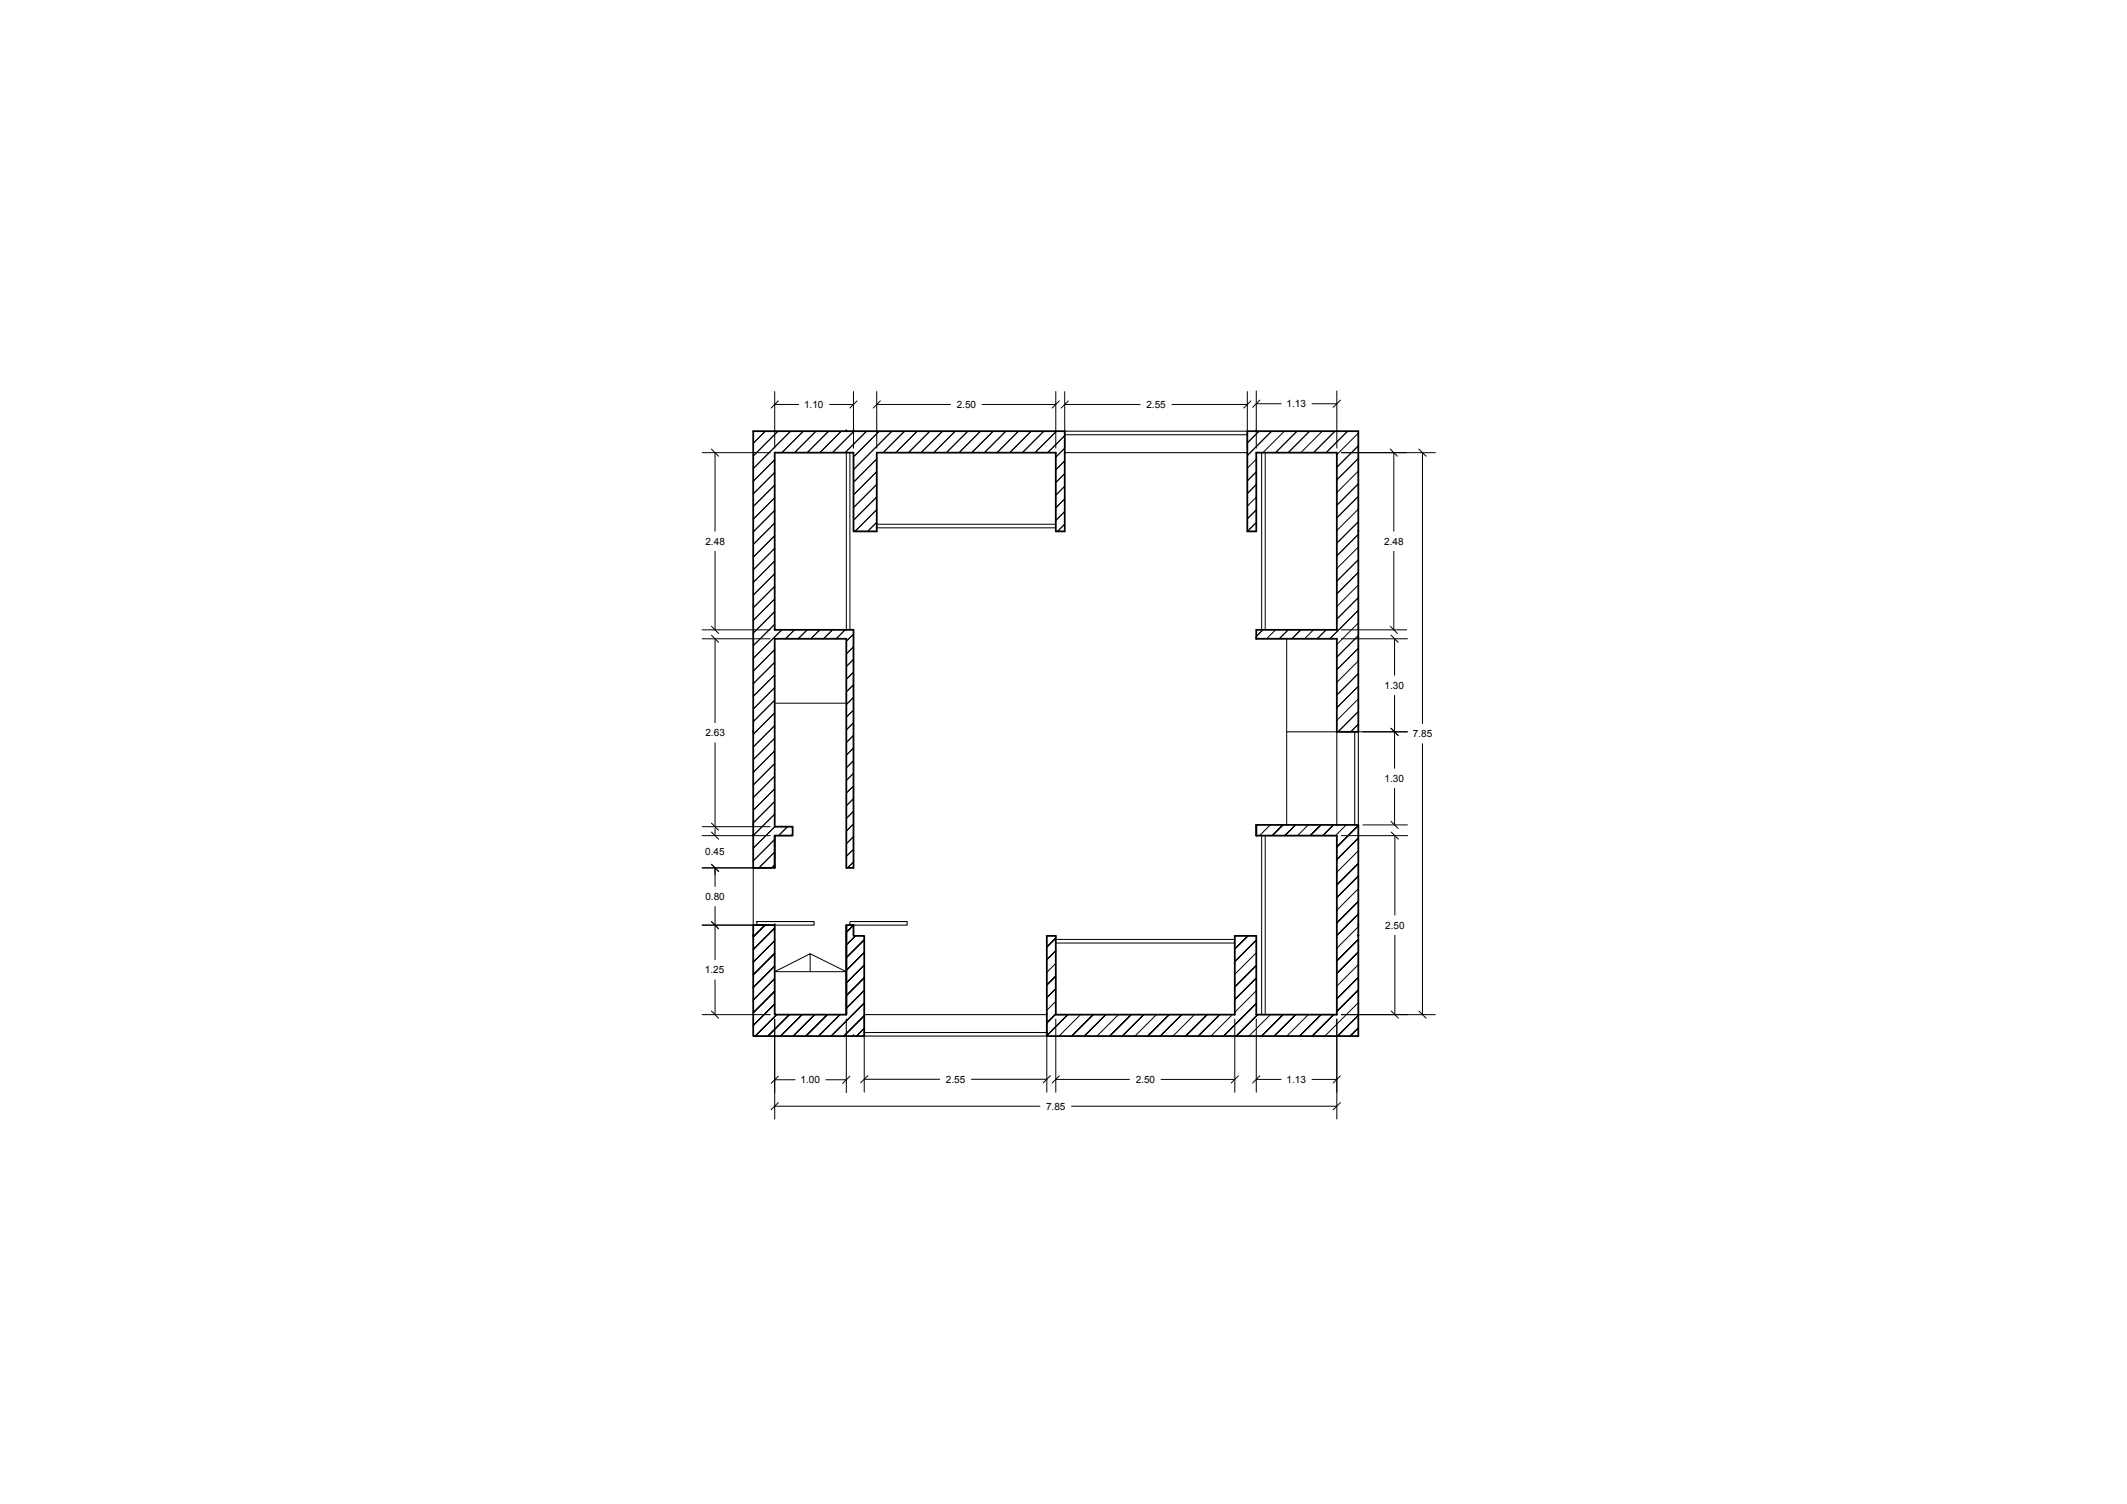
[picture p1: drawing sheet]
<svg xmlns="http://www.w3.org/2000/svg" width="594mm" height="420mm" viewBox="0 0 594 420" stroke-linecap="round" stroke-linejoin="round" font-family="sans-serif">
<!-- layer: Structure -->
<g fill="#000">
<circle cx="236.4" cy="120.5" r=".25"/>
<circle cx="238.4" cy="120.5" r=".25"/>
<circle cx="350.9" cy="120.5" r=".25"/>
<circle cx="379.4" cy="148.4" r=".25"/>
<circle cx="216.4" cy="176" r=".25"/>
<circle cx="350.9" cy="178.5" r=".25"/>
<circle cx="210.4" cy="204.4" r=".25"/>
<circle cx="210.4" cy="233.4" r=".25"/>
<circle cx="210.4" cy="230.4" r=".25"/>
<circle cx="216.4" cy="258.4" r=".25"/>
<circle cx="379.4" cy="258.4" r=".25"/>
<circle cx="210.4" cy="261.4" r=".25"/>
<circle cx="379.4" cy="261.4" r=".25"/>
<circle cx="238.4" cy="289.4" r=".25"/>
<circle cx="292.4" cy="283.4" r=".25"/>
<circle cx="292.4" cy="288.4" r=".25"/>
</g>
<!-- layer: Particularity -->
<g fill="none" stroke="#000" stroke-width=".28">
<path d="M213.8 120.5l-3.4 3.3M216.4 128.4l-6 6M216.4 132l-6 6M216.4 135.5l-6 6M216.4 139.1l-6 6M217.3 120.5l-6.9 6.9M220.8 120.5l-10.4 10.4M224.4 120.5l-6 6M227.9 120.5l-6 6M231.4 120.5l-6 6M235 120.5l-6 6M236.4 126.5v49.5"/>
<path d="M237.4 126.5v49.5M238.5 120.5l-6 6M242.1 120.5l-6 6M244.9 128.2l-6.5 6.5M244.9 131.8l-6.5 6.5M244.9 135.3l-6.5 6.5M244.9 138.8l-6.5 6.5M245.6 120.5l-7.2 7.2M249.1 120.5l-10.7 10.7M252.7 120.5l-6 6M256.2 120.5l-6 6M259.7 120.5l-6 6"/>
<path d="M263.3 120.5l-6 6M266.8 120.5l-6 6M270.3 120.5l-6 6M273.9 120.5l-6 6M277.4 120.5l-6 6M280.9 120.5l-6 6M284.5 120.5l-6 6M288 120.5l-6 6M291.5 120.5l-6 6M295.1 120.5l-6 6M297.4 121.7l-4.8 4.8M297.4 125.2l-2.5 2.5"/>
<path d="M297.4 128.8l-2.5 2.5M297.4 132.3l-2.5 2.5M297.4 135.8l-2.5 2.5M297.4 139.4l-2.5 2.5M350.9 128.3l-2.5 2.5M350.9 131.8l-2.5 2.5M350.9 135.4l-2.5 2.5M350.9 138.9l-2.5 2.5M351.7 120.5l-3.3 3.2M352.4 126.5v49.5M353.4 126.5v49.5M355.2 120.5l-6.8 6.8"/>
<path d="M358.7 120.5l-6 6M362.3 120.5l-6 6M365.8 120.5l-6 6M369.3 120.5l-6 6M372.9 120.5l-6 6M376.4 120.5l-6 6M379.4 121l-6 6M379.4 124.5l-6 6M379.4 128.1l-6 6M379.4 131.6l-6 6M379.4 135.1l-6 6M379.4 138.7l-6 6"/>
<path d="M216.4 142.6l-6 6M216.4 146.1l-6 6M216.4 149.7l-6 6M216.4 153.2l-6 6M216.4 156.7l-6 6M244.9 142.4l-6.1 6M244.9 145.9l-2.6 2.5M244.9 146.4h50M244.9 147.5h50M297.4 142.9l-2.5 2.5M297.4 146.4l-2 2M350.9 142.4l-2.5 2.5"/>
<path d="M350.9 146l-2.5 2.4M379.4 142.2l-6 6M379.4 145.8l-6 6M379.4 149.3l-6 6M379.4 152.8l-6 6M379.4 156.4l-6 6M379.4 159.9l-6 6M216.4 160.3l-6 6M216.4 163.8l-6 6M216.4 167.3l-6 6M216.4 170.9l-6 6M216.4 174.4l-6 6"/>
<path d="M218.4 176l-8 7.9M221.9 176l-2.5 2.5M225.4 176l-2.5 2.5M229 176l-2.5 2.5M232.5 176l-2.5 2.5M236.1 176l-2.6 2.5M238.4 177.2l-2 2M352.7 176l-1.8 1.8M356.3 176l-2.5 2.5M359.4 178.5v51.9M359.8 176l-2.5 2.5M363.3 176l-2.5 2.5"/>
<path d="M366.9 176l-2.5 2.5M370.4 176l-2.5 2.5M379.4 163.4l-6 6M379.4 167l-6 6M379.4 170.5l-8 8M379.4 174l-6 6M379.4 177.6l-6 6M216.4 181.5l-6 6M216.4 185l-6 6M216.4 188.5l-6 6M216.4 192.1l-6 6M216.4 195.6l-6 6"/>
<path d="M216.4 199.2l-6 6M216.4 196.4h20M238.4 180.7l-2 2M238.4 184.2l-2 2M238.4 187.8l-2 2M238.4 191.3l-2 2M238.4 194.8l-2 2M238.4 198.4l-2 2M379.4 181.1l-6 6M379.4 184.6l-6 6M379.4 188.2l-6 6M379.4 191.7l-6 6"/>
<path d="M379.4 195.2l-6 6M379.4 198.8l-5.7 5.6M216.4 202.7l-6 6M216.4 206.2l-6 6M216.4 209.8l-6 6M216.4 213.3l-6 6M216.4 216.8l-6 6M238.4 201.9l-2 2M238.4 205.4l-2 2M238.4 209l-2 2M238.4 212.5l-2 2M238.4 216l-2 2"/>
<path d="M238.4 219.6l-2 2M359.4 204.4h14M379.4 202.3l-2.1 2.1M216.4 220.4l-6 6M216.4 223.9l-6 6M216.4 227.4l-6 6M216.4 234.5l-6 6M216.4 238l-4.4 4.5M216.4 230.9l-6 6.1M219.9 230.9l-2.4 2.5M221.1 233.3l.3-.3-.4 .4M238.4 223.1l-2 2"/>
<path d="M238.4 226.6l-2 2M238.4 230.2l-2 2M238.4 233.7l-2 2M238.4 237.3l-2 2M351.3 230.4l-.4 .4M352.4 233.4v50M353.4 233.4v50M354.8 230.4l-3 3M358.3 230.4l-3 3M361.9 230.4l-3 3M365.4 230.4l-3 3M368.9 230.4l-3 3"/>
<path d="M372.5 230.4l-3 3M376 230.4l-3 3M379.4 230.6l-6 6M379.4 234.1l-6 6M379.4 237.7l-6 6M213.7 258.4l-3.3 3.3M216.4 241.6l-.9 .9M216.4 259.3l-6 6M238.4 240.8l-1.7 1.7M238.4 258.5l-2 2M379.4 241.2l-6 6M379.4 244.7l-6 6"/>
<path d="M379.4 248.3l-6 6M379.4 251.8l-6 6M379.4 255.4l-6 6M379.4 258.9l-6 6M216.4 262.8l-6 6M216.4 266.3l-6 6M216.4 269.9l-6 6M216.4 273.4l-6 6M216.4 276.9l-6 6M226.3 266.4l10.1 5h-20l9.9-5v5M238.9 261.4l-2.5 2.6M241.4 262.5l-5 5"/>
<path d="M241.4 266.1l-5 5M241.4 269.6l-5 5M241.4 273.1l-5 5M241.4 276.7l-5 5M294.9 262.1l-2.5 2.5M294.9 265.6l-2.5 2.5M294.9 269.1l-2.5 2.5M294.9 272.7l-2.5 2.5M294.9 276.2l-2.5 2.5M294.9 279.7l-2.5 2.5M294.9 263.4h50M294.9 262.4h50"/>
<path d="M345 261.4l-.1 .2M348.5 261.4l-3.6 3.7M350.9 262.6l-6 6M350.9 266.2l-6 6M350.9 269.7l-6 6M350.9 273.2l-6 6M350.9 276.8l-6 6M379.4 262.4l-6 6M379.4 266l-6 6M379.4 269.5l-6 6M379.4 273l-6 6M379.4 276.6l-6 6"/>
<path d="M216.4 280.5l-6 6M216.9 283.4l-6 6M220.5 283.4l-6 6M224 283.4l-6 6M227.5 283.4l-6 6M231.1 283.4l-6 6M234.6 283.4l-6 6M241.4 280.2l-9.3 9.2M241.4 283.7l-5.7 5.7M241.4 287.3l-2.2 2.1M294.9 283.3l-2.5 2.5M298.2 283.4l-5.8 5.9"/>
<path d="M301.8 283.4l-6 6M305.3 283.4l-6 6M308.9 283.4l-6 6M312.4 283.4l-6 6M315.9 283.4l-6 6M319.5 283.4l-6 6M323 283.4l-6 6M326.5 283.4l-6 6M330.1 283.4l-6 6M333.6 283.4l-6 6M337.1 283.4l-6 6M340.7 283.4l-6 6"/>
<path d="M344.2 283.4l-6 6M350.9 280.3l-9.2 9.1M351.3 283.4l-6 6M354.8 283.4l-6 6M358.4 283.4l-6 6M361.9 283.4l-6 6M365.4 283.4l-6 6M369 283.4l-6 6M372.5 283.4l-6 6M379.4 280.1l-9.4 9.3M379.4 283.6l-5.8 5.8M379.4 287.2l-2.3 2.2"/>
</g>
<!-- layer: Structure -->
<path d="M210.4 120.5h87v27.9h-2.5v-21.9h-50v21.9h-6.5v-21.9h-22v49.5h22v66.5h-2v-64h-20v52.4h5v2.5h-5v9.1h-6zM348.4 120.5h31v83.9h-6v-25.9h-22.5v-2.5h22.5v-49.5h-22.5v21.9h-2.5zM216.4 233.4v9.1M210.4 258.4h6v25h20v-25h2v3h3v28h-31zM236.4 258.4v25M292.4 261.4h2.5v22h50v-22h6v22h22.5v-50h-22.5v-3h28.5v59h-87z" fill="none" stroke="#000" stroke-width=".5"/>
<!-- layer: Windows -->
<g fill="none" stroke="#000" stroke-width=".3">
<path d="M297.4 120.5h51M297.4 121.5h51M297.4 126.5h51M373.4 204.4v26M378.4 204.4v26M379.4 204.4v26M210.4 242.5v15.9M211.4 257.4h16v1h-16zM237.4 257.4h16v1h-16zM241.4 289.4h51M241.4 288.4h51M241.4 283.4h51"/>
<path d="M294.9 283.4h2.8"/>
</g>
<!-- layer: Quote -->
<g fill="none" stroke="#000" stroke-width=".28">
<path d="M216.4 109.4v15.8M216.4 113h6.7M217.4 112l-2 2M231.7 113h6.7M238.4 109.4v15.8M239.4 112l-2 2M244.9 113h20.6M244.9 109.4v15.8M245.9 112l-2 2M274.3 113h20.6M294.9 109.4v15.8M295.9 112l-2 2"/>
<path d="M297.4 113h21M297.4 109.4v15.8M298.4 112l-2 2M327.3 113h21.1M348.4 109.4v15.8M349.4 112l-2 2M350.9 109.2v16M350.9 112.8h6.9M351.9 111.8l-2 2M366.4 112.8h7M373.4 109.2v16M374.4 111.8l-2 2"/>
<path d="M196.1 126.5h19M198.7 125.5l2 2M199.7 126.5v21.9M374.6 126.5h26.3M388.3 125.5l2 2M389.3 126.5v21.9M396.3 125.5l2 2M397.3 126.5v75.6M199.7 154v22M389.3 154v22M196.1 176h19M196.1 178.5h19"/>
<path d="M198.7 177.4l2 2M198.7 174.9l2 2M199.7 178.5v23.4M374.6 178.5h18.5M374.6 176h18.3M388.3 174.9l2 2M388.5 177.4l2 2M389.5 178.5v10.1M389.5 194.3v20.3M199.7 207.5v23.4M374.6 204.4h18.5M388.5 203.5l2 2"/>
<path d="M397.3 207.8v75.6M196.1 233.4h19M196.1 230.9h19M198.7 232.4l2 2M198.7 230l2 2M199.7 231.4v2M374.6 233.4h18.6M380.6 230.4h12.5M388.5 229.4l2 2M388.6 232.4l2 2M389.5 220.3v10.1M389.6 233.4v22.2"/>
<path d="M196.1 258.4h19M196.1 242.5h19M198.7 257.4l2 2M198.7 241.4l2 2M199.7 253.3v14.8M199.7 242.5v5.1M199.7 273.8v9.6M389.6 261.3v22.1M196.1 283.4h19M198.7 282.4l2 2M216.4 284.7v27.9M236.4 284.7v20.5"/>
<path d="M241.4 284.7v20.4M292.4 284.7v20.4M294.9 284.7v20.4M344.9 284.7v20.4M350.9 284.7v20.4M373.4 284.7v27.9M374.6 283.4h26.3M388.6 282.4l2 2M396.3 282.4l2 2M216.4 301.6h5.7M216.4 309h74.1M217.4 300.6l-2 2"/>
<path d="M217.4 308l-2 2M230.7 301.6h5.7M237.4 300.6l-2 2M241.4 301.5h21M242.4 300.5l-2 2M271.3 301.5h21.1M293.4 300.5l-2 2M294.9 301.5h20.6M295.9 300.5l-2 2M299.3 309h74.1M324.3 301.5h20.6M345.9 300.5l-2 2"/>
<path d="M350.9 301.5h6.9M351.9 300.5l-2 2M366.4 301.5h7M374.4 300.5l-2 2M374.4 308l-2 2"/>
</g>
<g font-size="2.8">
<text x="224.6" y="114">1.10</text>
<text x="267.2" y="114">2.50</text>
<text x="320.2" y="114">2.55</text>
<text x="359.3" y="113.8">1.13</text>
<text x="197" y="152.2">2.48</text>
<text x="386.6" y="152.2">2.48</text>
<text x="386.7" y="192.4">1.30</text>
<text x="197" y="205.7">2.63</text>
<text x="394.6" y="205.9">7.85</text>
<text x="386.7" y="218.4">1.30</text>
<text x="197" y="238.9">0.45</text>
<text x="197" y="251.4">0.80</text>
<text x="386.9" y="259.4">2.50</text>
<text x="196.9" y="271.9">1.25</text>
<text x="223.6" y="302.6">1.00</text>
<text x="264.2" y="302.5">2.55</text>
<text x="317.2" y="302.5">2.50</text>
<text x="359.3" y="302.5">1.13</text>
<text x="292.2" y="310">7.85</text>
</g>
</svg>
